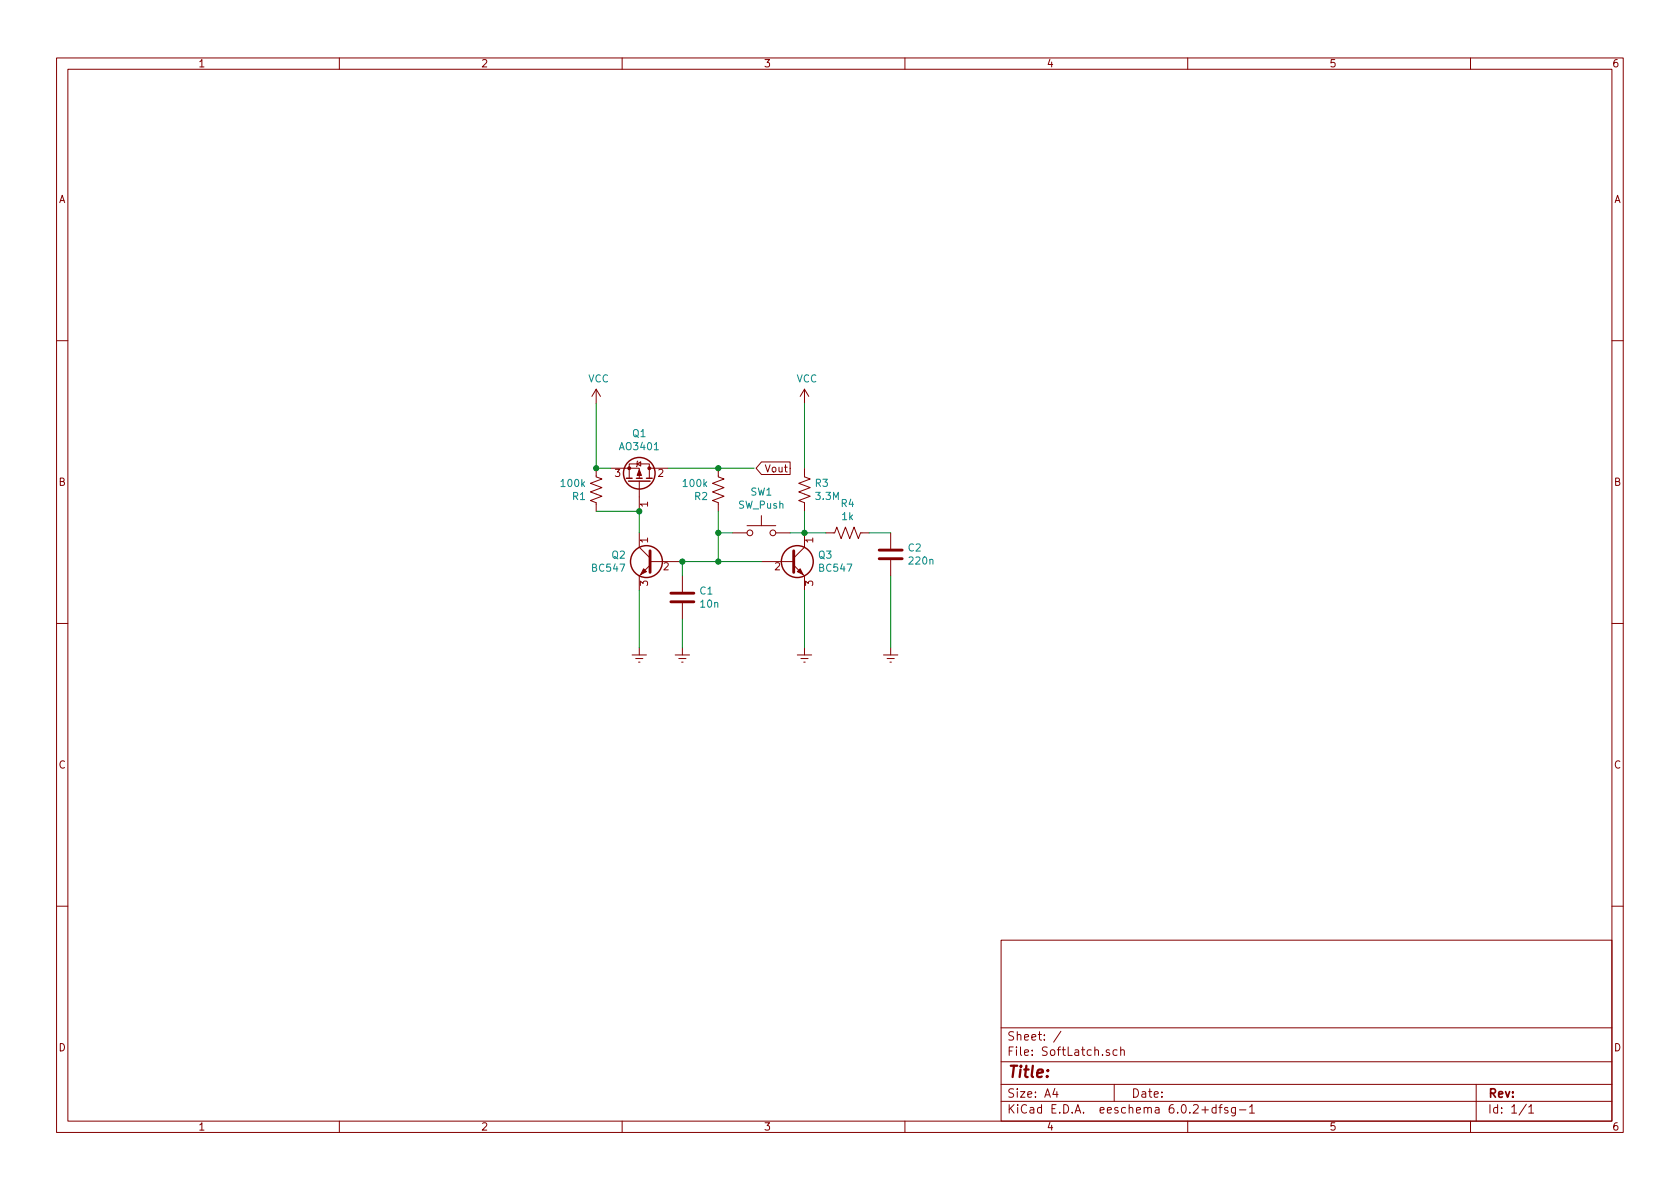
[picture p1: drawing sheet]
EESchema Schematic File Version 4
EELAYER 30 0
EELAYER END
$Descr A4 11693 8268
encoding utf-8
Sheet 1 1
Title ""
Date ""
Rev ""
Comp ""
Comment1 ""
Comment2 ""
Comment3 ""
Comment4 ""
$EndDescr
$Comp
L Device:R_US R1
U 1 1
P 4150 3400
F 0 "R1" H 4218 3446 50  0000 L CNN
F 1 "100k" H 4218 3355 50  0000 L CNN
F 2 "" V 4190 3390 50  0001 C CNN
F 3 "~" H 4150 3400 50  0001 C CNN
	1    4150 3400
	-1   0    0    1   
$EndComp
$Comp
L Device:R_US R4
U 1 1
P 5900 3700
F 0 "R4" V 5695 3700 50  0000 C CNN
F 1 "1k" V 5786 3700 50  0000 C CNN
F 2 "" V 5940 3690 50  0001 C CNN
F 3 "~" H 5900 3700 50  0001 C CNN
	1    5900 3700
	0    1    1    0   
$EndComp
$Comp
L Device:R_US R2
U 1 1
P 5000 3400
F 0 "R2" H 5068 3446 50  0000 L CNN
F 1 "100k" H 5068 3355 50  0000 L CNN
F 2 "" V 5040 3390 50  0001 C CNN
F 3 "~" H 5000 3400 50  0001 C CNN
	1    5000 3400
	-1   0    0    1   
$EndComp
$Comp
L Device:R_US R3
U 1 1
P 5600 3400
F 0 "R3" H 5668 3446 50  0000 L CNN
F 1 "3.3M" H 5668 3355 50  0000 L CNN
F 2 "" V 5640 3390 50  0001 C CNN
F 3 "~" H 5600 3400 50  0001 C CNN
	1    5600 3400
	1    0    0    -1  
$EndComp
$Comp
L Device:C C1
U 1 1
P 4750 4150
F 0 "C1" H 4865 4196 50  0000 L CNN
F 1 "10n" H 4865 4105 50  0000 L CNN
F 2 "" H 4788 4000 50  0001 C CNN
F 3 "~" H 4750 4150 50  0001 C CNN
	1    4750 4150
	1    0    0    -1  
$EndComp
$Comp
L Device:C C2
U 1 1
P 6200 3850
F 0 "C2" H 6315 3896 50  0000 L CNN
F 1 "220n" H 6315 3805 50  0000 L CNN
F 2 "" H 6238 3700 50  0001 C CNN
F 3 "~" H 6200 3850 50  0001 C CNN
	1    6200 3850
	1    0    0    -1  
$EndComp
$Comp
L Device:Q_NPN_CBE Q3
U 1 1
P 5500 3900
F 0 "Q3" H 5691 3946 50  0000 L CNN
F 1 "BC547" H 5691 3855 50  0000 L CNN
F 2 "" H 5700 4000 50  0001 C CNN
F 3 "~" H 5500 3900 50  0001 C CNN
	1    5500 3900
	1    0    0    -1  
$EndComp
$Comp
L Device:Q_PMOS_GDS Q1
U 1 1
P 4450 3350
F 0 "Q1" V 4792 3350 50  0000 C CNN
F 1 "AO3401" V 4701 3350 50  0000 C CNN
F 2 "" H 4650 3450 50  0001 C CNN
F 3 "~" H 4450 3350 50  0001 C CNN
	1    4450 3350
	0    1    -1   0   
$EndComp
$Comp
L Device:Q_NPN_CBE Q2
U 1 1
P 4550 3900
F 0 "Q2" H 4741 3946 50  0000 L CNN
F 1 "BC547" H 4741 3855 50  0000 L CNN
F 2 "" H 4750 4000 50  0001 C CNN
F 3 "~" H 4550 3900 50  0001 C CNN
	1    4550 3900
	-1   0    0    -1  
$EndComp
Wire Wire Line
	4150 3250 4250 3250
Wire Wire Line
	4150 3550 4450 3550
Wire Wire Line
	4450 3550 4450 3700
Connection ~ 4450 3550
Wire Wire Line
	4750 3900 4750 4000
Wire Wire Line
	4750 3900 5000 3900
Connection ~ 4750 3900
Wire Wire Line
	4650 3250 5000 3250
Wire Wire Line
	5600 3700 5750 3700
Connection ~ 5600 3700
Wire Wire Line
	6050 3700 6200 3700
Wire Wire Line
	5600 3700 5600 3550
$Comp
L power:VCC #PWR04
U 1 1
P 5600 2800
F 0 "#PWR04" H 5600 2650 50  0001 C CNN
F 1 "VCC" H 5617 2973 50  0000 C CNN
F 2 "" H 5600 2800 50  0001 C CNN
F 3 "" H 5600 2800 50  0001 C CNN
	1    5600 2800
	1    0    0    -1  
$EndComp
$Comp
L power:VCC #PWR01
U 1 1
P 4150 2800
F 0 "#PWR01" H 4150 2650 50  0001 C CNN
F 1 "VCC" H 4167 2973 50  0000 C CNN
F 2 "" H 4150 2800 50  0001 C CNN
F 3 "" H 4150 2800 50  0001 C CNN
	1    4150 2800
	1    0    0    -1  
$EndComp
Wire Wire Line
	5600 2800 5600 3250
Wire Wire Line
	4150 2800 4150 3250
Connection ~ 4150 3250
$Comp
L power:Earth #PWR02
U 1 1
P 4450 4500
F 0 "#PWR02" H 4450 4250 50  0001 C CNN
F 1 "Earth" H 4450 4350 50  0001 C CNN
F 2 "" H 4450 4500 50  0001 C CNN
F 3 "~" H 4450 4500 50  0001 C CNN
	1    4450 4500
	1    0    0    -1  
$EndComp
$Comp
L power:Earth #PWR03
U 1 1
P 4750 4500
F 0 "#PWR03" H 4750 4250 50  0001 C CNN
F 1 "Earth" H 4750 4350 50  0001 C CNN
F 2 "" H 4750 4500 50  0001 C CNN
F 3 "~" H 4750 4500 50  0001 C CNN
	1    4750 4500
	1    0    0    -1  
$EndComp
$Comp
L power:Earth #PWR05
U 1 1
P 5600 4500
F 0 "#PWR05" H 5600 4250 50  0001 C CNN
F 1 "Earth" H 5600 4350 50  0001 C CNN
F 2 "" H 5600 4500 50  0001 C CNN
F 3 "~" H 5600 4500 50  0001 C CNN
	1    5600 4500
	1    0    0    -1  
$EndComp
$Comp
L power:Earth #PWR06
U 1 1
P 6200 4500
F 0 "#PWR06" H 6200 4250 50  0001 C CNN
F 1 "Earth" H 6200 4350 50  0001 C CNN
F 2 "" H 6200 4500 50  0001 C CNN
F 3 "~" H 6200 4500 50  0001 C CNN
	1    6200 4500
	1    0    0    -1  
$EndComp
Wire Wire Line
	6200 4000 6200 4500
Wire Wire Line
	5600 4100 5600 4500
Wire Wire Line
	4750 4300 4750 4500
Wire Wire Line
	4450 4100 4450 4500
$Comp
L Switch:SW_Push SW1
U 1 1
P 5300 3700
F 0 "SW1" H 5300 3985 50  0000 C CNN
F 1 "SW_Push" H 5300 3894 50  0000 C CNN
F 2 "" H 5300 3900 50  0001 C CNN
F 3 "~" H 5300 3900 50  0001 C CNN
	1    5300 3700
	1    0    0    -1  
$EndComp
Wire Wire Line
	5000 3550 5000 3700
Wire Wire Line
	5100 3700 5000 3700
Connection ~ 5000 3700
Wire Wire Line
	5000 3700 5000 3900
Wire Wire Line
	5500 3700 5600 3700
Wire Wire Line
	5300 3900 5000 3900
Connection ~ 5000 3900
Wire Wire Line
	5000 3250 5250 3250
Connection ~ 5000 3250
Connection ~ 5250 3250
Text GLabel 5500 3250 0    50   Output ~ 0
Vout
$EndSCHEMATC
